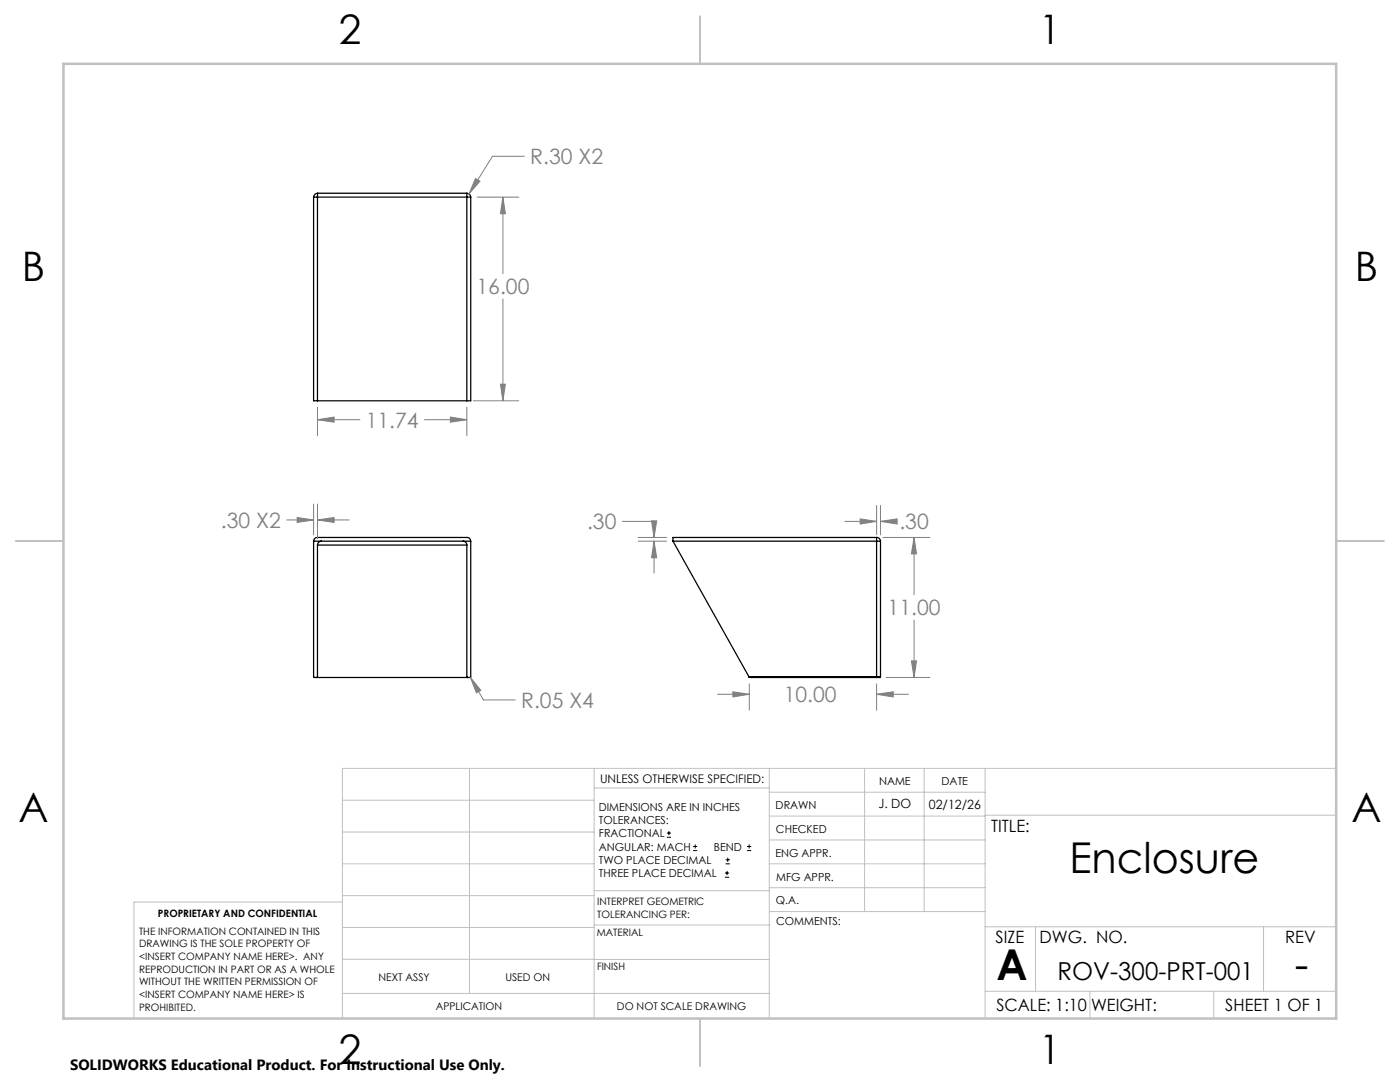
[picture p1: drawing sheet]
<svg xmlns="http://www.w3.org/2000/svg" width="279mm" height="216mm" viewBox="0 0 279 216" stroke-linecap="round" stroke-linejoin="round" font-family="sans-serif">
<g fill="none" stroke="#000" stroke-width=".25">
<path d="M62.6 39.3h.8M62.6 39.3v40.7h.8M63.4 38.6v.7M63.4 38.6a.85 .85 0 0 0-.8 .7M63.4 39.3v40.7M63.4 38.6h29.8M63.4 39.3h29.8M93.2 38.6v.7M93.2 39.3h.7M93.2 38.6a.78 .78 0 0 1 .7 .7M93.2 39.3v40.7M93.9 39.3v40.7h-.7"/>
<path d="M63.4 80h29.8M62.6 108a.78 .78 0 0 1 .8-.8h29.8a.73 .73 0 0 1 .7 .8M62.6 108v27.1l.1 .1 31.2-.1v-27.1M62.6 108h31.3M63.4 108.8v26.3l-.2 .1M63.4 108.8h29.8M64.1 108a.78 .78 0 0 0-.7 .8M92.4 108a.72 .72 0 0 1 .8 .8M93.2 108.8v26.3l.1 .1M134.3 108h40.6M134.3 108l15.2 27M174.9 107.2v.8"/>
<path d="M174.9 107.2a.73 .73 0 0 1 .8 .8M174.9 108h.8M174.9 107.2h-40.6v.8M174.9 108v27M175.7 108v27M149.5 135v.2h25.4M149.5 135h25.4M174.9 135h.8M174.9 135v.2M175.7 135l-.1 .2h-.7"/>
</g>
<g fill="none" stroke="#000" stroke-width=".2">
<path d="M133.1 167.1h.8M133.1 166.2h.8M133.5 165.8v.9M138.3 169.7h.8M138.3 168.9h.8M138.7 168.5v.8M144.7 175h.8M144.7 174.2h.8M144.8 172.4h.9M144.8 171.6h.9M145.1 173.8v.8M145.2 171.1v.9"/>
<path d="M149.1 169.7h.8M149.1 168.9h.8M149.5 168.5v.8"/>
</g>
<g fill="none" stroke="#808080" stroke-width=".2">
<path d="M94.9 35.6l.9 .6-2.2 2.5zM95.2 39.3h8.3M100.4 39.3l.5 3.4h-1zM100.4 39.3v15.3M104.6 31.2h-6.3l-4.7 7.5M100.4 59.7v20.3M94.4 80h9.1M99.9 76.7h1l-.5 3.3zM63.4 83.7l3.3-.5v1zM63.4 81.2v5.7M63.4 83.7h8.4M84.7 83.7h8.5"/>
<path d="M89.9 83.2l3.3 .5-3.3 .5zM93.2 81.2v5.7M57.2 103.8h5.4M59.3 103.3l3.3 .5-3.3 .4zM62.6 100.6v6.1M63.4 103.8l3.3-.5v.9zM63.4 100.6v6.9M63.4 103.8h6.3M124.2 104h6.3v3.2M127.4 107.2h5.6M127.4 108h5.6M130 103.9h1.1l-.6 3.3z"/>
<path d="M130.5 108l.6 3.3h-1.1zM130.5 108v6.3M168.6 104h6.3M171.7 103.5l3.2 .5-3.2 .6zM174.9 100.9v5.8M175.7 104l3.3-.5v1.1zM175.7 100.9v5.8M175.7 104h2.6M176.2 107.2h9.4M182.4 107.2l.5 3.3h-1zM182.4 107.2v11.5M93.9 135.1l2.1 2.7-.9 .5z"/>
<path d="M93.9 135.1l2.6 4.6h6.3M143.2 138.5h6.3M146.3 138l3.2 .5-3.2 .6zM149.5 136.5v5.2M174.9 138.5l3.4-.5v1.1zM174.9 136.5v5.2M174.9 138.5h6.4M176.8 135.2h8.8M181.9 131.9h1l-.5 3.3zM182.4 123.7v11.5"/>
</g>
<g fill="none" stroke="#c0c0c0" stroke-width=".2">
<path d="M68.3 159.7h50.3M93.7 153.3v44.9M118.6 153.3v49.9M118.6 157.2h34.9M153.5 153.3v49.9M153.5 158.1h43.1M172.5 153.3v28.6M184.4 153.3v28.6M196.6 153.3v49.9M266.7 153.3h-198.4v49.9M68.3 178.7h50.3M68.3 172.4h50.3"/>
<path d="M68.3 166h50.3M68.3 180h-41.6v23.2M118.6 177.7h35M153.5 167.6h43.1M153.5 162.8h43.1M153.5 172.4h43.1M153.5 177.1h43.1M196.6 162.7h70.1M68.3 198.2h85.2M68.3 191.4l85.2 .1M68.3 185.1h50.3M118.6 184.6h35"/>
<path d="M153.6 181.9h43M196.6 197.8h70.1M196.6 184.9h70.1M206.7 184.9v12.9M217.5 197.8v5.4M242.2 197.8v5.4M252.2 184.9v12.9"/>
</g>
<path d="M139.7 3.2v9.5M3.1 107.9h9.6M266.7 107.9h9.5M139.7 203.2v9.6" fill="none" stroke="#c0c0c0" stroke-width=".25"/>
<path d="M12.7 12.7h254v190.5h-254z" fill="none" stroke="#c0c0c0" stroke-width=".5"/>
<path d="M59.3 103.3l3.3 .5-3.3 .4zM63.4 103.8l3.3-.5v.9zM93.9 135.1l1.2 3.2 .9-.5zM100.4 39.3l.5 3.4h-1zM99.9 76.7h1l-.5 3.3zM63.4 83.7l3.3-.5v1zM89.9 83.2l3.3 .5-3.3 .5zM94.9 35.6l-1.3 3.1 2.2-2.5zM182.4 107.2l.5 3.3h-1zM181.9 131.9h1l-.5 3.3zM174.9 138.5l3.4-.5v1.1zM146.3 138l3.2 .5-3.2 .6zM171.7 103.5l3.2 .5-3.2 .6zM175.7 104l3.3-.5v1.1zM130.5 108l.6 3.3h-1.1zM130 103.9h1.1l-.6 3.3z" fill="#808080"/>
<g font-size="8.5">
<text x="213.4" y="174.2">Enclosure</text>
<text x="198.9" y="195.5">A</text>
<text x="258.4" y="195.4">-</text>
</g>
<g font-size="8.1">
<text x="67.6" y="8.9">2</text>
<text x="207.3" y="8.9">1</text>
<text x="4.4" y="56.2">B</text>
<text x="270.4" y="56.2">B</text>
<text x="3.7" y="164.1">A</text>
<text x="269.7" y="164.1">A</text>
<text x="67.6" y="212.4">2</text>
<text x="207.3" y="212.4">1</text>
</g>
<text font-size="4.9" x="211.1" y="195.5">ROV-300-PRT-001</text>
<g font-size="4.2" fill="#808080">
<text x="105.8" y="32.8">R.30 X2</text>
<text x="95.1" y="58.7">16.00</text>
<text x="73" y="85.3">11.74</text>
<text x="44.1" y="105.3">.30 X2</text>
<text x="117.2" y="105.6">.30</text>
<text x="179.5" y="105.6">.30</text>
<text x="177.1" y="122.8">11.00</text>
<text x="104" y="141.2">R.05 X4</text>
<text x="156.4" y="140.1">10.00</text>
</g>
<g font-size="3.4">
<text x="197.8" y="166">TITLE:</text>
<text x="198.7" y="188.1">SIZE</text>
<text x="207.5" y="188.1">DWG. NO.</text>
<text x="256.5" y="188.2">REV</text>
<text x="198.8" y="201.7">SCALE: 1:10</text>
<text x="217.7" y="201.8">WEIGHT:</text>
<text x="244.5" y="201.7">SHEET 1 OF 1</text>
</g>
<text font-size="3" x="14" y="213.5">SOLIDWORKS Educational Product. For Instructional Use Only.</text>
<g font-size="2.5">
<text x="175.3" y="161.3">J. DO</text>
<text x="185.4" y="161.4">02/12/26</text>
</g>
<text font-size="2.4" x="119.8" y="156.2">UNLESS OTHERWISE SPECIFIED:</text>
<g font-size="2.2">
<text x="119.5" y="161.8">DIMENSIONS ARE IN INCHES</text>
<text x="154.8" y="161.4">DRAWN</text>
<text x="175.4" y="156.6">NAME</text>
<text x="187.9" y="156.7">DATE</text>
<text x="119.5" y="164.4">TOLERANCES:</text>
<text x="119.5" y="167.1">FRACTIONAL</text>
<text x="154.9" y="166.3">CHECKED</text>
<text x="119.5" y="169.7">ANGULAR: MACH</text>
<text x="119.5" y="172.4">TWO PLACE DECIMAL</text>
<text x="142.5" y="169.7">BEND</text>
<text x="154.8" y="170.9">ENG APPR.</text>
<text x="119.5" y="175">THREE PLACE DECIMAL</text>
<text x="154.9" y="175.7">MFG APPR.</text>
<text x="154.9" y="180.4">Q.A.</text>
<text x="154.9" y="184.6">COMMENTS:</text>
</g>
<g font-size="2.1">
<text x="75.5" y="195.7">NEXT ASSY</text>
<text x="100.9" y="195.7">USED ON</text>
<text x="86.9" y="201.5">APPLICATION</text>
<text x="123.1" y="201.6">DO NOT SCALE DRAWING</text>
</g>
<g font-size="2">
<text x="31.5" y="182.9">PROPRIETARY AND CONFIDENTIAL</text>
<text x="119.2" y="180.6">INTERPRET GEOMETRIC</text>
<text x="119.2" y="183.1">TOLERANCING PER:</text>
<text x="27.8" y="186.5">THE INFORMATION CONTAINED IN THIS</text>
<text x="27.8" y="189">DRAWING IS THE SOLE PROPERTY OF</text>
<text x="27.8" y="191.6">&lt;INSERT COMPANY NAME HERE&gt;. ANY</text>
<text x="119.1" y="186.7">MATERIAL</text>
<text x="27.8" y="194.1">REPRODUCTION IN PART OR AS A WHOLE</text>
<text x="27.8" y="196.6">WITHOUT THE WRITTEN PERMISSION OF</text>
<text x="119.1" y="193.5">FINISH</text>
<text x="27.8" y="199.1">&lt;INSERT COMPANY NAME HERE&gt; IS</text>
<text x="27.8" y="201.7">PROHIBITED.</text>
</g>
</svg>
